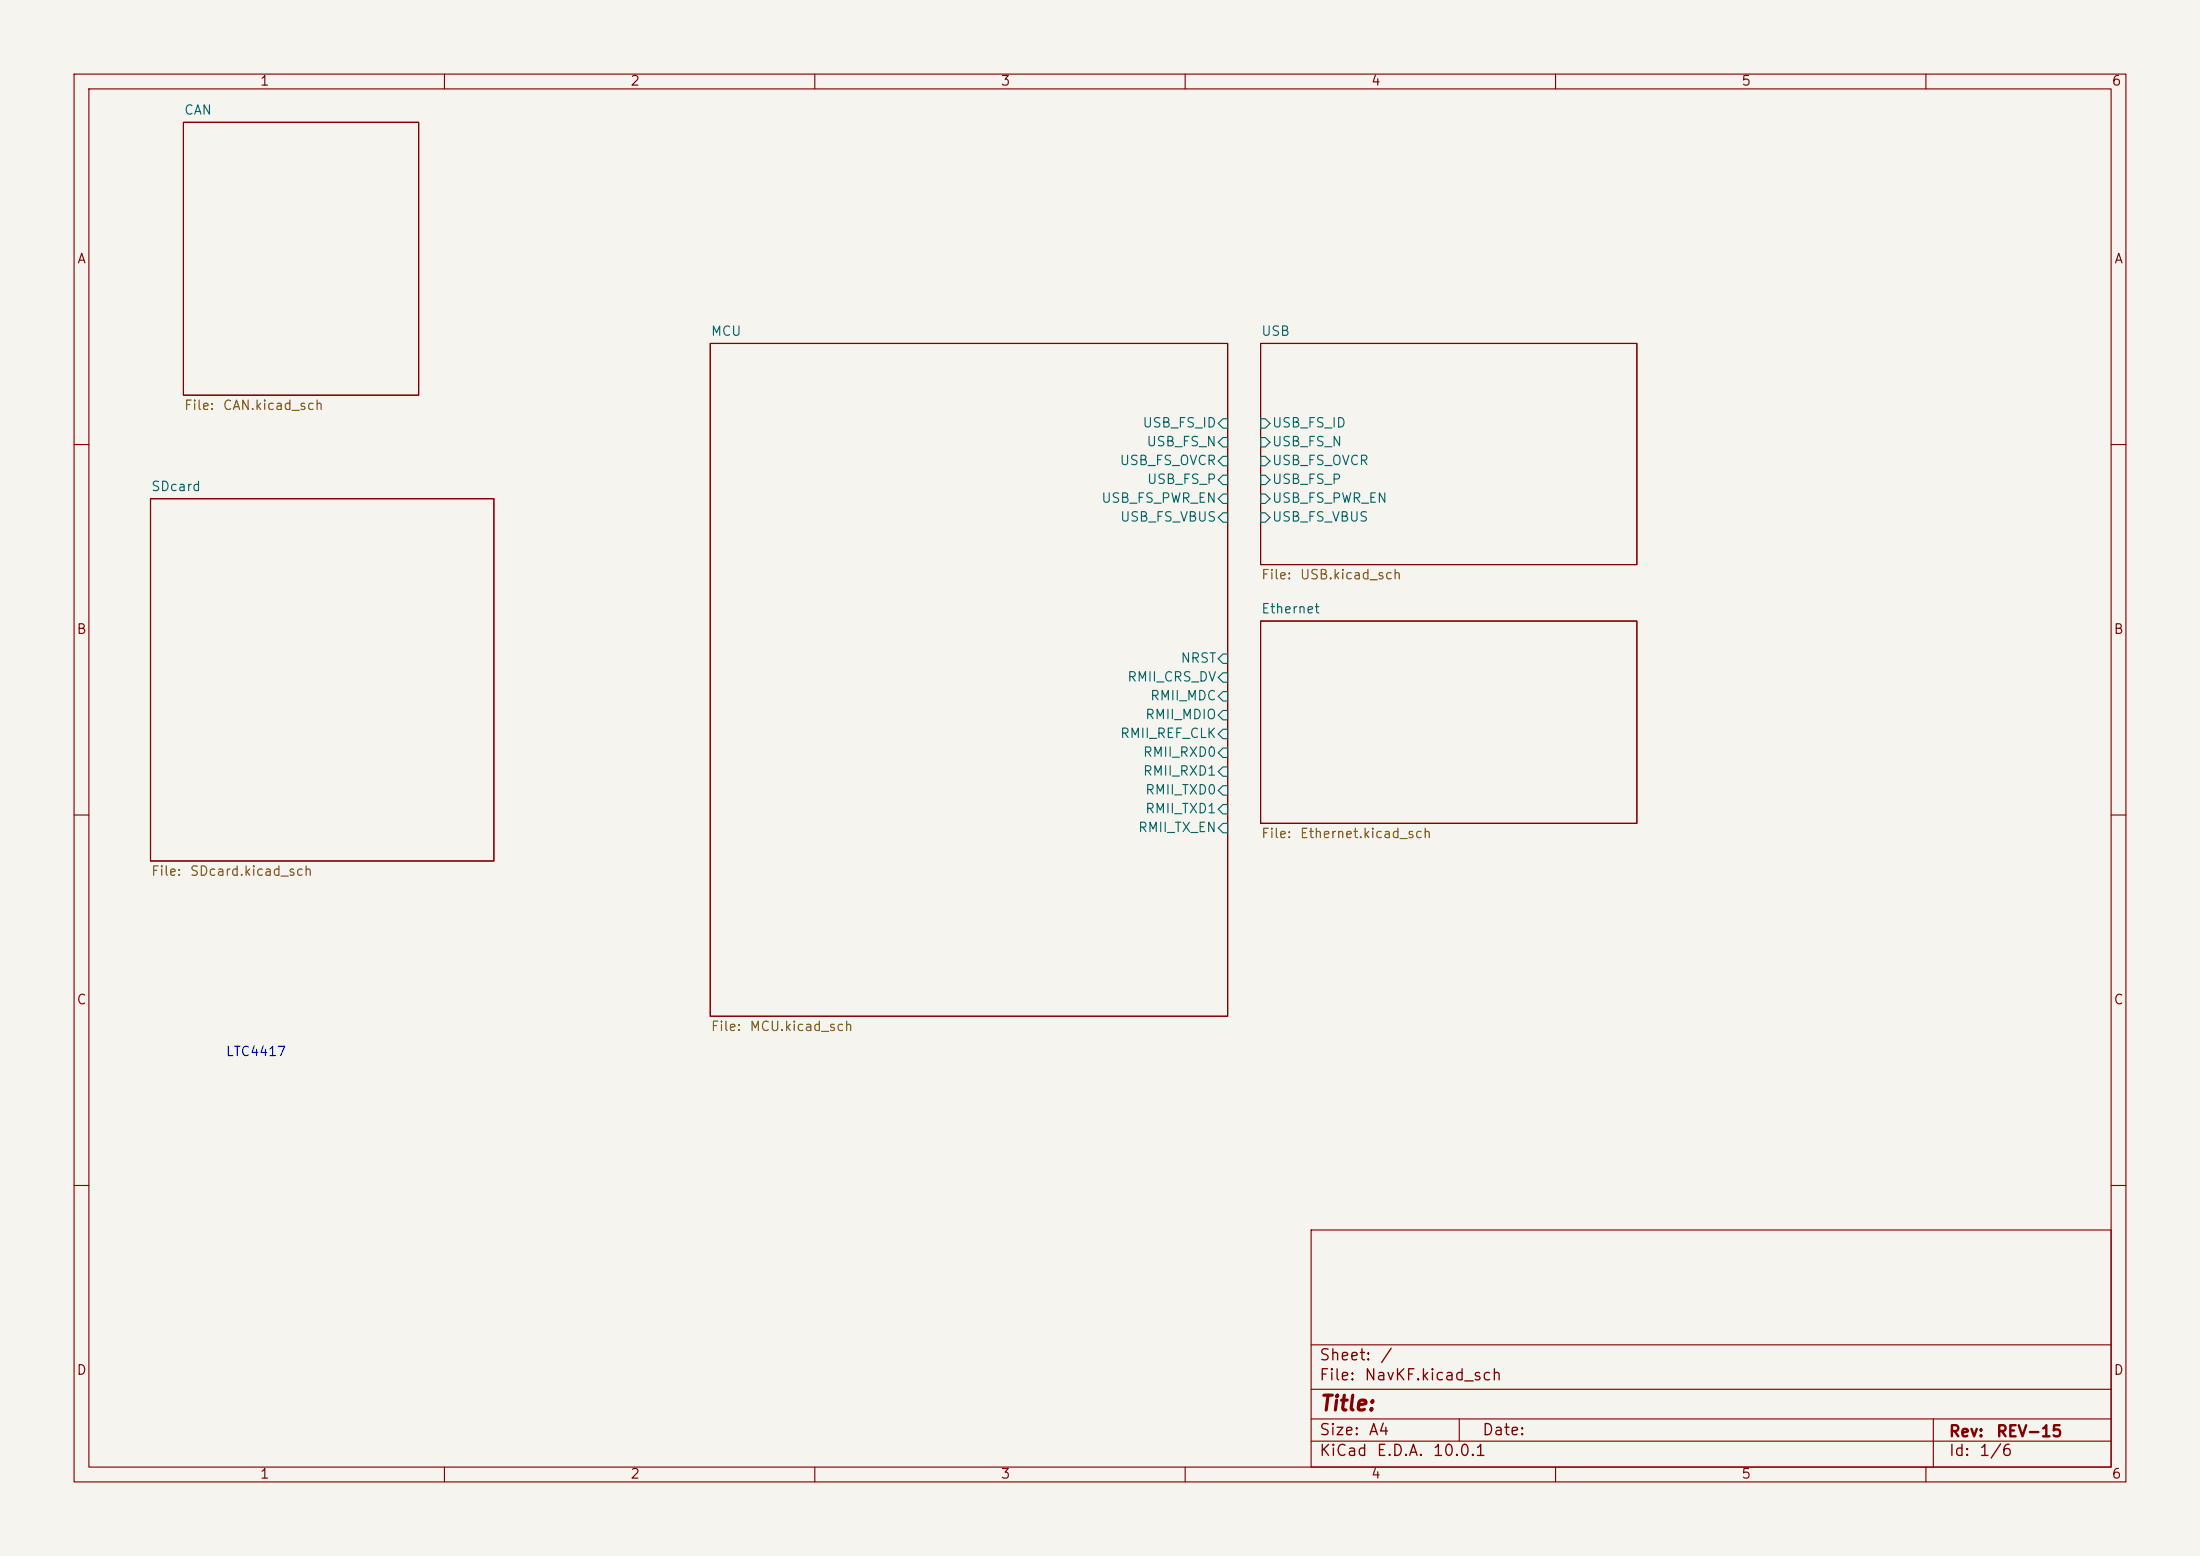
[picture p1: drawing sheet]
<svg xmlns="http://www.w3.org/2000/svg" width="297mm" height="210mm" viewBox="0 0 297 210" stroke-linecap="round" stroke-linejoin="round" font-family="sans-serif">
<path d="M0 0h297v210h-297z" fill="#f5f4ef" stroke="#f5f4ef" stroke-width=".14"/>
<g fill="none" stroke="#840000" stroke-width=".15">
<path d="M10 10h277v190h-277zM12 12h273v186h-273zM24.8 16.5h31.7v36.8h-31.7zM60 10v2M110 10v2M160 10v2M210 10v2M260 10v2M95.9 46.4h69.8v90.8h-69.8zM170.2 46.4h50.8v29.8h-50.8zM10 60h2M20.3 67.3h46.4v48.9h-46.4z"/>
<path d="M285 60h2M170.2 83.8h50.8v27.3h-50.8zM10 110h2M285 110h2M10 160h2M177 166h108v32h-108zM285 160h2M60 198v2M110 198v2M160 198v2M177 194.5h108M177 191.5h108"/>
<path d="M177 187.5h108M177 181.5h108M197 191.5v3M210 198v2M260 198v2M261 191.5v6.5"/>
</g>
<g fill="none" stroke="#006464" stroke-width=".15">
<path d="M165.1 56.5h.6v1.3h-.6l-.6-.6zM165.1 59.1h.6v1.2h-.6l-.6-.6zM170.2 56.5h.6l.6 .7-.6 .6h-.6zM170.2 59.1h.6l.6 .6-.6 .6h-.6zM165.1 61.6h.6v1.3h-.6l-.6-.7zM165.1 64.1h.6v1.3h-.6l-.6-.6zM165.1 66.7h.6v1.2h-.6l-.6-.6zM165.1 69.2h.6v1.3h-.6l-.6-.6zM170.2 61.6h.6l.6 .6-.6 .7h-.6zM170.2 64.1h.6l.6 .7-.6 .6h-.6zM170.2 66.7h.6l.6 .6-.6 .6h-.6zM170.2 69.2h.6l.6 .7-.6 .6h-.6z"/>
<path d="M165.1 88.3h.6v1.2h-.6l-.6-.6zM165.1 90.8h.6v1.3h-.6l-.6-.7zM165.1 93.3h.6v1.3h-.6l-.6-.6zM165.1 95.9h.6v1.3h-.6l-.6-.7zM165.1 98.4h.6v1.3h-.6l-.6-.6zM165.1 101h.6v1.2h-.6l-.6-.6zM165.1 103.5h.6v1.3h-.6l-.6-.7zM165.1 106h.6v1.3h-.6l-.6-.6zM165.1 108.6h.6v1.3h-.6l-.6-.7zM165.1 111.1h.6v1.3h-.6l-.6-.6z"/>
</g>
<text font-size="2" fill="#840000" x="178" y="190.9">Title:</text>
<g font-size="1.5" fill="#840000">
<text x="178" y="184">Sheet:</text>
<text x="186.2" y="184">/</text>
<text x="178" y="186.7">File:</text>
<text x="184.1" y="186.7">NavKF.kicad_sch</text>
<text x="178" y="196.9">KiCad</text>
<text x="178" y="194.1">Size:</text>
<text x="184.7" y="194.1">A4</text>
<text x="185.7" y="196.9">E.D.A.</text>
<text x="193.3" y="196.9">10.0.1</text>
<text x="200" y="194.1">Date:</text>
<text x="263" y="194.3">Rev:</text>
<text x="263" y="196.9">Id:</text>
<text x="267.1" y="196.9">1/6</text>
<text x="269.4" y="194.3">REV-15</text>
</g>
<g font-size="1.3" fill="#840000">
<text x="35" y="11.9">1</text>
<text x="85" y="11.9">2</text>
<text x="135" y="11.9">3</text>
<text x="185" y="11.9">4</text>
<text x="235" y="11.9">5</text>
<text x="285" y="11.9">6</text>
<text x="10.3" y="35.9">A</text>
<text x="285.3" y="35.9">A</text>
<text x="10.3" y="85.9">B</text>
<text x="285.3" y="85.9">B</text>
<text x="10.3" y="135.9">C</text>
<text x="285.3" y="135.9">C</text>
<text x="10.3" y="185.9">D</text>
<text x="285.3" y="185.9">D</text>
<text x="35" y="199.9">1</text>
<text x="85" y="199.9">2</text>
<text x="135" y="199.9">3</text>
<text x="185" y="199.9">4</text>
<text x="235" y="199.9">5</text>
<text x="285" y="199.9">6</text>
</g>
<g font-size="1.3" fill="#006464">
<text x="24.8" y="15.8">CAN</text>
<text x="95.9" y="45.6">MCU</text>
<text x="170.2" y="45.6">USB</text>
<text x="154.2" y="58">USB_FS_ID</text>
<text x="171.6" y="58">USB_FS_ID</text>
<text x="151.1" y="63.1">USB_FS_OVCR</text>
<text x="154.7" y="60.6">USB_FS_N</text>
<text x="154.8" y="65.6">USB_FS_P</text>
<text x="171.6" y="60.6">USB_FS_N</text>
<text x="171.6" y="63.1">USB_FS_OVCR</text>
<text x="171.6" y="65.6">USB_FS_P</text>
<text x="20.3" y="66.6">SDcard</text>
<text x="148.6" y="68.2">USB_FS_PWR_EN</text>
<text x="151.1" y="70.7">USB_FS_VBUS</text>
<text x="171.6" y="68.2">USB_FS_PWR_EN</text>
<text x="171.6" y="70.7">USB_FS_VBUS</text>
<text x="170.2" y="83.1">Ethernet</text>
<text x="159.3" y="89.8">NRST</text>
<text x="152.1" y="92.3">RMII_CRS_DV</text>
<text x="155.2" y="94.8">RMII_MDC</text>
<text x="151.1" y="99.9">RMII_REF_CLK</text>
<text x="154.5" y="97.4">RMII_MDIO</text>
<text x="154.2" y="102.5">RMII_RXD0</text>
<text x="154.2" y="105">RMII_RXD1</text>
<text x="154.5" y="107.5">RMII_TXD0</text>
<text x="153.5" y="112.6">RMII_TX_EN</text>
<text x="154.5" y="110.1">RMII_TXD1</text>
</g>
<g font-size="1.3" fill="#725600">
<text x="24.8" y="55.7">File:</text>
<text x="30" y="55.7">CAN.kicad_sch</text>
<text x="170.2" y="78.5">File:</text>
<text x="175.4" y="78.5">USB.kicad_sch</text>
<text x="170.2" y="113.4">File:</text>
<text x="175.4" y="113.4">Ethernet.kicad_sch</text>
<text x="20.3" y="118.5">File:</text>
<text x="25.5" y="118.5">SDcard.kicad_sch</text>
<text x="95.9" y="139.5">File:</text>
<text x="101.1" y="139.5">MCU.kicad_sch</text>
</g>
<text font-size="1.3" fill="#0000c2" x="30.4" y="142.9">LTC4417</text>
</svg>
